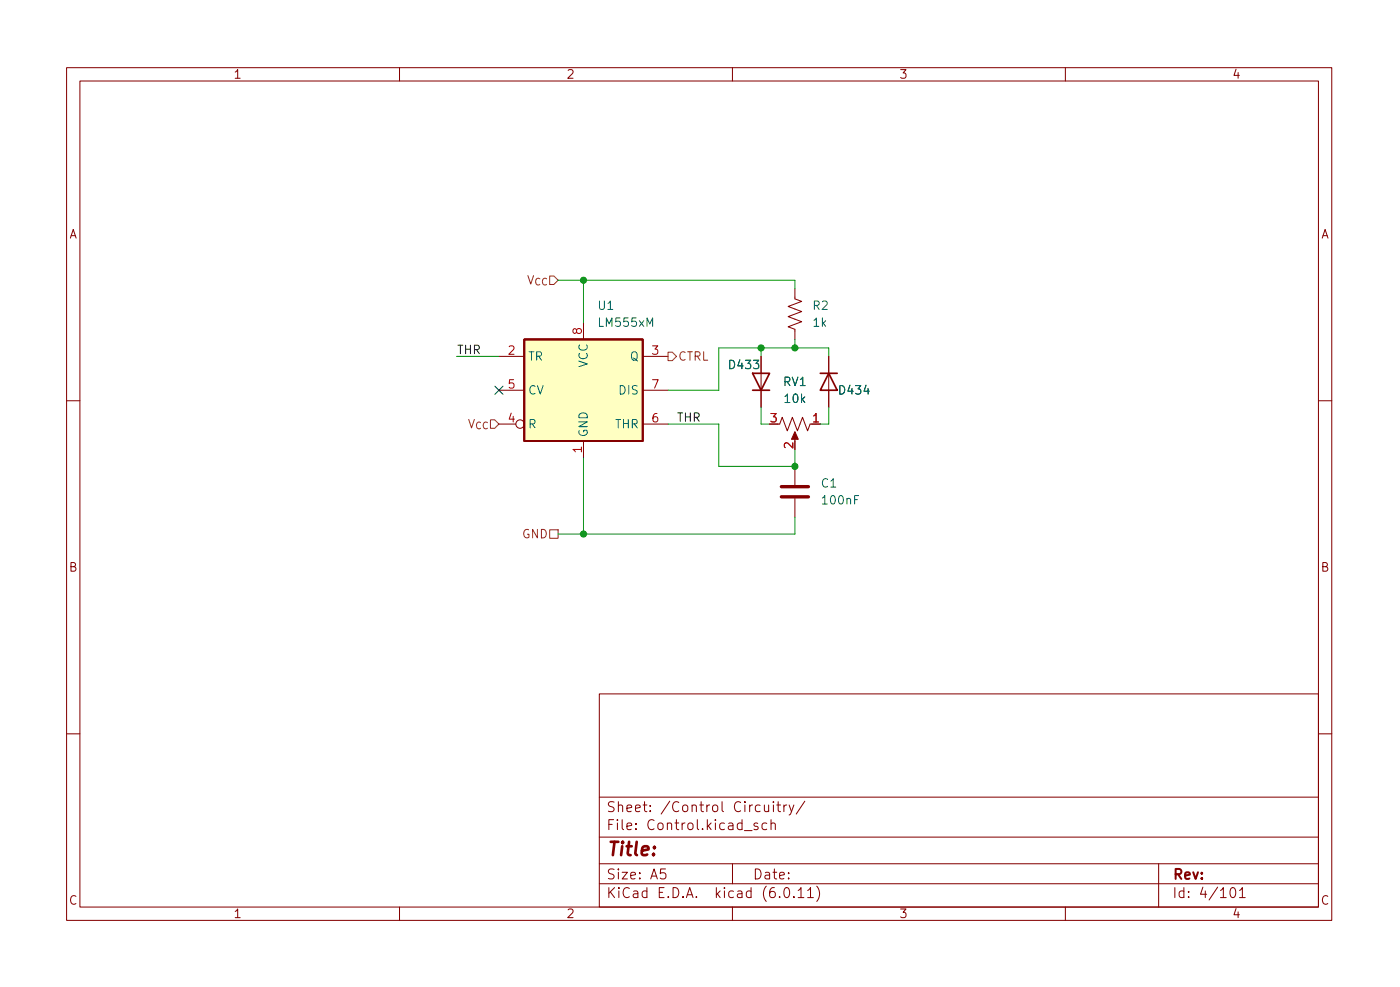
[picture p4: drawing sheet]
<svg xmlns="http://www.w3.org/2000/svg" width="210mm" height="148mm" viewBox="0 0 210 148" stroke-linecap="round" stroke-linejoin="round" font-family="sans-serif">
<g fill="none" stroke="#840000" stroke-width=".15">
<path d="M10 10.2h190v128h-190zM12 12.2h186v124h-186zM60 10.2v2M110 10.2v2M160 10.2v2M74.9 53.5h3.8M74.9 58.6h3.8M87.6 48.4v2.6M96.5 53.5h3.8M96.5 58.6h3.8M114.3 53.5v7.6M119.4 43.3v1.6l1 .3-2 .8 2 .8-2 .7 2 .8-2 .8 1 .3v1.6"/>
<path d="M124.5 53.5v7.6M10 60.2h2M74.9 63.7h2.6M87.6 66.2v2.5M96.5 63.7h3.8M116.8 63.7h.3l.4-1.1 .7 2.1 .8-2.1 .8 2.1 .7-2.1 .8 2.1 .4-1M119.4 65.2v1M119.4 70v2.8M119.4 74.8v2.8M121.9 63.7h1.3M198 60.2h2M10 110.2h2"/>
<path d="M90 104.2h108v32h-108zM90 119.7h108M198 110.2h2M60 136.2v2M90 132.7h108M90 129.7h108M90 125.7h108M95.5 124.4v.1M95.5 123.6v.2M97.7 121.7v.1M97.7 120.9v.2M107.2 120.9a.41 .41 0 0 1 .6 .2v.5a.41 .41 0 0 1-.4 .3 .41 .41 0 0 1-.4-.3v-.5z"/>
<path d="M108.4 120.3v1.3l.3 .2M110 136.2v2M110 129.7v3M115.2 123.6l-.5-.1-.3 .3v.5l.2 .2h.6M115.8 123.7a.37 .37 0 0 1 .6 .1v.7M115.8 123v1.5M120.9 120.3l-1.3 1.9M122.7 133a1.72 1.72 0 0 1 0 2.3M160 136.2v2M174 129.7v6.5M186.2 133.7l.4-.5v1.5M186.2 134.7h.8"/>
<circle cx="78.1" cy="63.7" r=".63"/>
</g>
<path d="M119.4 64.8l.5 1.1h-1z" fill="#840000" stroke="#840000" stroke-width=".15"/>
<path d="M78.7 51h17.8v15.2h-17.8zM113 56h2.6l-1.3 2.6zM113 58.6h2.6M123.2 56h2.5M124.5 56l1.2 2.6h-2.5z" fill="none" stroke="#840000" stroke-width=".25"/>
<path d="M97.2 49v-1.3l.4 .9 .4-.9v1.3M130.1 57.8l-.3 .9h.7M129 74.4h-.7v1.3" fill="none" stroke="#006464" stroke-width=".15"/>
<path d="M117.3 74.6h4.1M117.3 73.1h4.1" fill="none" stroke="#840000" stroke-width=".51"/>
<path d="M78.7 51h17.8v15.2h-17.8z" fill="#ffffc2" stroke="#ffffc2" stroke-width=".15"/>
<path d="M100.3 52.9h.7l.6 .6-.6 .6h-.7zM82.5 79.5h1.3v1.3h-1.3z" fill="none" stroke="#725600" stroke-width=".15"/>
<path d="M68.6 53.5h6.3M83.8 42.1h35.6v1.2M87.6 42.1v6.3M114.3 52.2v1.3M119.4 51v1.2M124.5 53.5v-1.3h-16.6v6.4h-7.6M87.6 68.7v11.5M100.3 63.7h7.6v6.3h11.5v-2.5M114.3 61.1v2.6h1.3M119.4 77.6v2.6h-35.6M124.5 61.1v2.6h-1.3" fill="none" stroke="#009600" stroke-width=".15"/>
<path d="M74.3 58l1.2 1.2M75.5 58l-1.2 1.2" fill="none" stroke="#000084" stroke-width=".15"/>
<g fill="#009600" stroke="#009600" stroke-width=".15">
<circle cx="87.6" cy="42.1" r=".46"/>
<circle cx="114.3" cy="52.2" r=".46"/>
<circle cx="119.4" cy="52.2" r=".46"/>
<circle cx="119.4" cy="70" r=".46"/>
<circle cx="87.6" cy="80.2" r=".46"/>
</g>
<text font-size="2.8" fill="#840000" x="91" y="129.1">Title:</text>
<g font-size="2.1" fill="#840000">
<text x="91" y="125.1">File:</text>
<text x="91" y="122.4">Sheet:</text>
<text x="97.4" y="125.1">Control.kicad_sch</text>
<text x="99.2" y="122.4">/Control</text>
<text x="110.2" y="122.4">Circuitry/</text>
<text x="91" y="135.3">KiCad</text>
<text x="91" y="132.5">Size:</text>
<text x="97.7" y="132.5">A5</text>
<text x="98.7" y="135.3">E.D.A.</text>
<text x="107.6" y="135.3">kicad</text>
<text x="113" y="132.5">Date:</text>
<text x="114.8" y="135.3">(6.0.11)</text>
<text x="176" y="132.5">Rev:</text>
<text x="176" y="135.3">Id:</text>
<text x="180.1" y="135.3">4/101</text>
</g>
<g font-size="1.8" fill="#840000">
<text x="35" y="12.2">1</text>
<text x="85" y="12.2">2</text>
<text x="135" y="12.2">3</text>
<text x="185" y="12.2">4</text>
<text x="10.4" y="36.2">A</text>
<text x="198.4" y="36.2">A</text>
<text x="10.3" y="86.2">B</text>
<text x="198.3" y="86.2">B</text>
<text x="10.3" y="136.2">C</text>
<text x="198.3" y="136.2">C</text>
<text x="35" y="138.2">1</text>
<text x="85" y="138.2">2</text>
<text x="135" y="138.2">3</text>
<text x="185" y="138.2">4</text>
</g>
<g font-size="1.8" fill="#725600">
<text x="79.1" y="43.1">V_{CC}</text>
<text x="101.8" y="54.5">CTRL</text>
<text x="70.2" y="64.7">V_{CC}</text>
<text x="78.3" y="81.2">GND</text>
</g>
<g font-size="1.8" fill="#006464">
<text x="89.7" y="46.9">U1</text>
<text x="121.9" y="46.9">R2</text>
<text x="89.7" y="49.4">LM555xM</text>
<text x="121.9" y="49.4">1k</text>
<text x="79.2" y="54.5">TR</text>
<text x="79.2" y="59.6">CV</text>
<text x="88.7" y="55.2" transform="rotate(-90 88.7 55.2)">VCC</text>
<text x="92.8" y="59.6">DIS</text>
<text x="94.5" y="54.5">Q</text>
<text x="109.2" y="55.8">D433</text>
<text x="117.5" y="58.3">RV1</text>
<text x="125.8" y="59.6">D434</text>
<text x="79.2" y="64.7">R</text>
<text x="88.7" y="65.7" transform="rotate(-90 88.7 65.7)">GND</text>
<text x="92.3" y="64.7">THR</text>
<text x="117.6" y="60.9">10k</text>
<text x="123.2" y="73.6">C1</text>
<text x="123.2" y="76.1">100nF</text>
</g>
<g font-size="1.8" fill="#0f0f0f">
<text x="68.6" y="53.2">THR</text>
<text x="101.6" y="63.3">THR</text>
</g>
<g font-size="1.8" fill="#a90000">
<text x="76.2" y="53.2">2</text>
<text x="87.4" y="50.4" transform="rotate(-90 87.4 50.4)">8</text>
<text x="97.7" y="53.2">3</text>
<text x="76.2" y="58.3">5</text>
<text x="97.7" y="58.3">7</text>
<text x="76.2" y="63.4">4</text>
<text x="97.7" y="63.4">6</text>
<text x="115.5" y="63.4">3</text>
<text x="121.9" y="63.4">1</text>
<text x="87.4" y="68.2" transform="rotate(-90 87.4 68.2)">1</text>
<text x="119.1" y="67.5" transform="rotate(-90 119.1 67.5)">2</text>
</g>
</svg>
